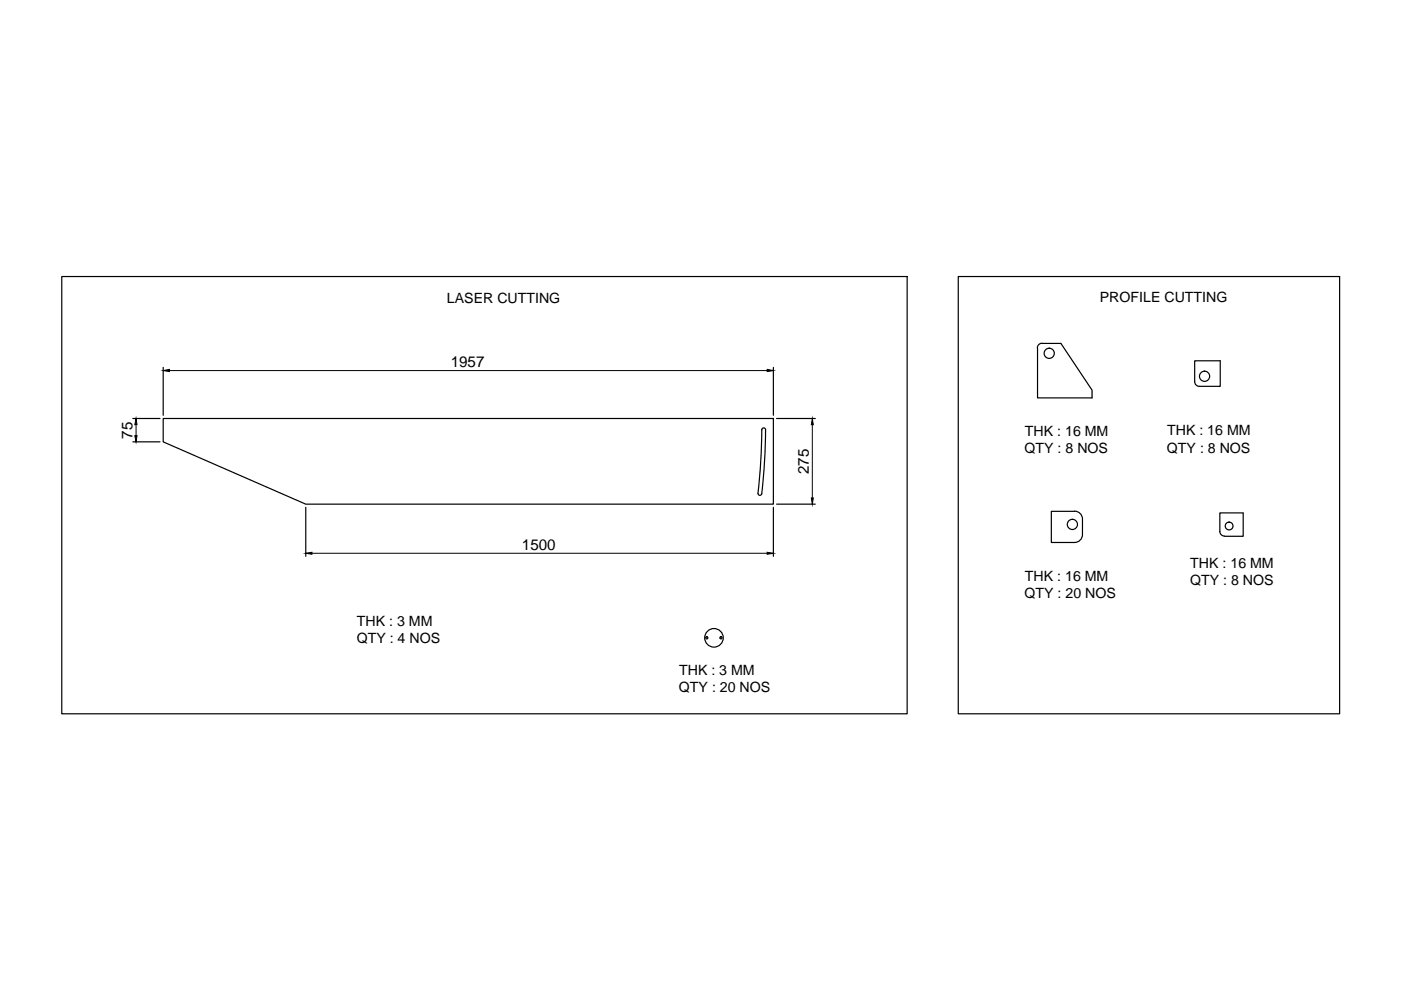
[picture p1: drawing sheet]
<svg xmlns="http://www.w3.org/2000/svg" width="297mm" height="210mm" viewBox="0 0 297 210" stroke-linecap="round" stroke-linejoin="round" font-family="sans-serif">
<!-- layer: 0 -->
<g fill="none" stroke="#000" stroke-width=".25">
<path d="M13.1 58.6h179.2v92.7h-179.2zM203.2 58.6h80.8v92.7h-80.8zM34.6 77.9v10.2M164 77.9v10.2M220.9 72.8a.99 .99 0 0 0-1 1M221 72.8h3.9l6.6 9.9v1.7h-11.5v-10.6M28.2 88.7h5.7M28.2 93.7h5.7M34.6 88.7h129.4v18.2h-99.2l-30.2-13.2zM161.5 91.1l-.2 6.7-.6 6.8a.4 .4 0 0 0 .4 .4 .4 .4 0 0 0 .4-.3l.6-6.8 .2-6.8M161.5 91.2a.4 .4 0 0 1 .4-.5 .4 .4 0 0 1 .4 .5M164.6 88.7h8.3"/>
<path d="M254.3 81.9a1 1 0 0 1-1-1v-4.4h5.4v5.4h-4.4M64.8 107.6v10.3M164 107.6v10.3M164.6 106.9h8.3M227.8 108.4a1.67 1.67 0 0 1 1.7 1.6M227.9 108.4h-5v6.6h5M229.5 113.3a1.67 1.67 0 0 1-1.7 1.7M229.5 110.1v3.3M259.6 113.7a1 1 0 0 1-1-1v-3.9h5v4.9h-4"/>
<circle cx="222.5" cy="74.9" r="1.08"/>
<circle cx="255.4" cy="79.8" r="1.08"/>
<circle cx="227.4" cy="111.2" r="1.08"/>
<circle cx="260.6" cy="111.5" r=".83"/>
<circle cx="149.9" cy="135.2" r=".23"/>
<circle cx="151.4" cy="135.2" r="1.97"/>
<circle cx="152.9" cy="135.2" r=".23"/>
</g>
<path d="M35.9 78.6h126.8M28.8 90v2.4M172.2 90v15.6M66.1 117.3h96.6" fill="none" stroke="#000" stroke-width=".21"/>
<path d="M34.6 78.6l1.3-.3v.5zM162.7 78.3l1.3 .3-1.3 .2zM28.8 88.7l.3 1.3h-.5zM28.6 92.4h.5l-.3 1.3zM172.2 88.7l.2 1.3h-.4zM64.8 117.3l1.3-.2v.4zM162.7 117.1l1.3 .2-1.3 .2zM172 105.6h.4l-.2 1.3z" fill="#000" stroke="#000" stroke-width=".21"/>
<g font-size="3.2">
<text x="95.6" y="77.9">1957</text>
<text x="28.1" y="93" transform="rotate(-90 28.1 93)">75</text>
<text x="171.5" y="100.5" transform="rotate(-90 171.5 100.5)">275</text>
<text x="110.7" y="116.6">1500</text>
</g>
<g font-size="3">
<text x="94.8" y="64.3">LASER CUTTING</text>
<text x="233.2" y="64.1">PROFILE CUTTING</text>
<text x="217.3" y="92.5">THK : 16 MM</text>
<text x="247.4" y="96">QTY : 8 NOS</text>
<text x="247.5" y="92.3">THK : 16 MM</text>
<text x="217.2" y="96.1">QTY : 8 NOS</text>
<text x="217.3" y="123.2">THK : 16 MM</text>
<text x="252.3" y="124">QTY : 8 NOS</text>
<text x="252.4" y="120.4">THK : 16 MM</text>
<text x="217.2" y="126.9">QTY : 20 NOS</text>
<text x="75.6" y="136.3">QTY : 4 NOS</text>
<text x="75.7" y="132.7">THK : 3 MM</text>
<text x="144" y="143.1">THK : 3 MM</text>
<text x="143.9" y="146.7">QTY : 20 NOS</text>
</g>
</svg>
